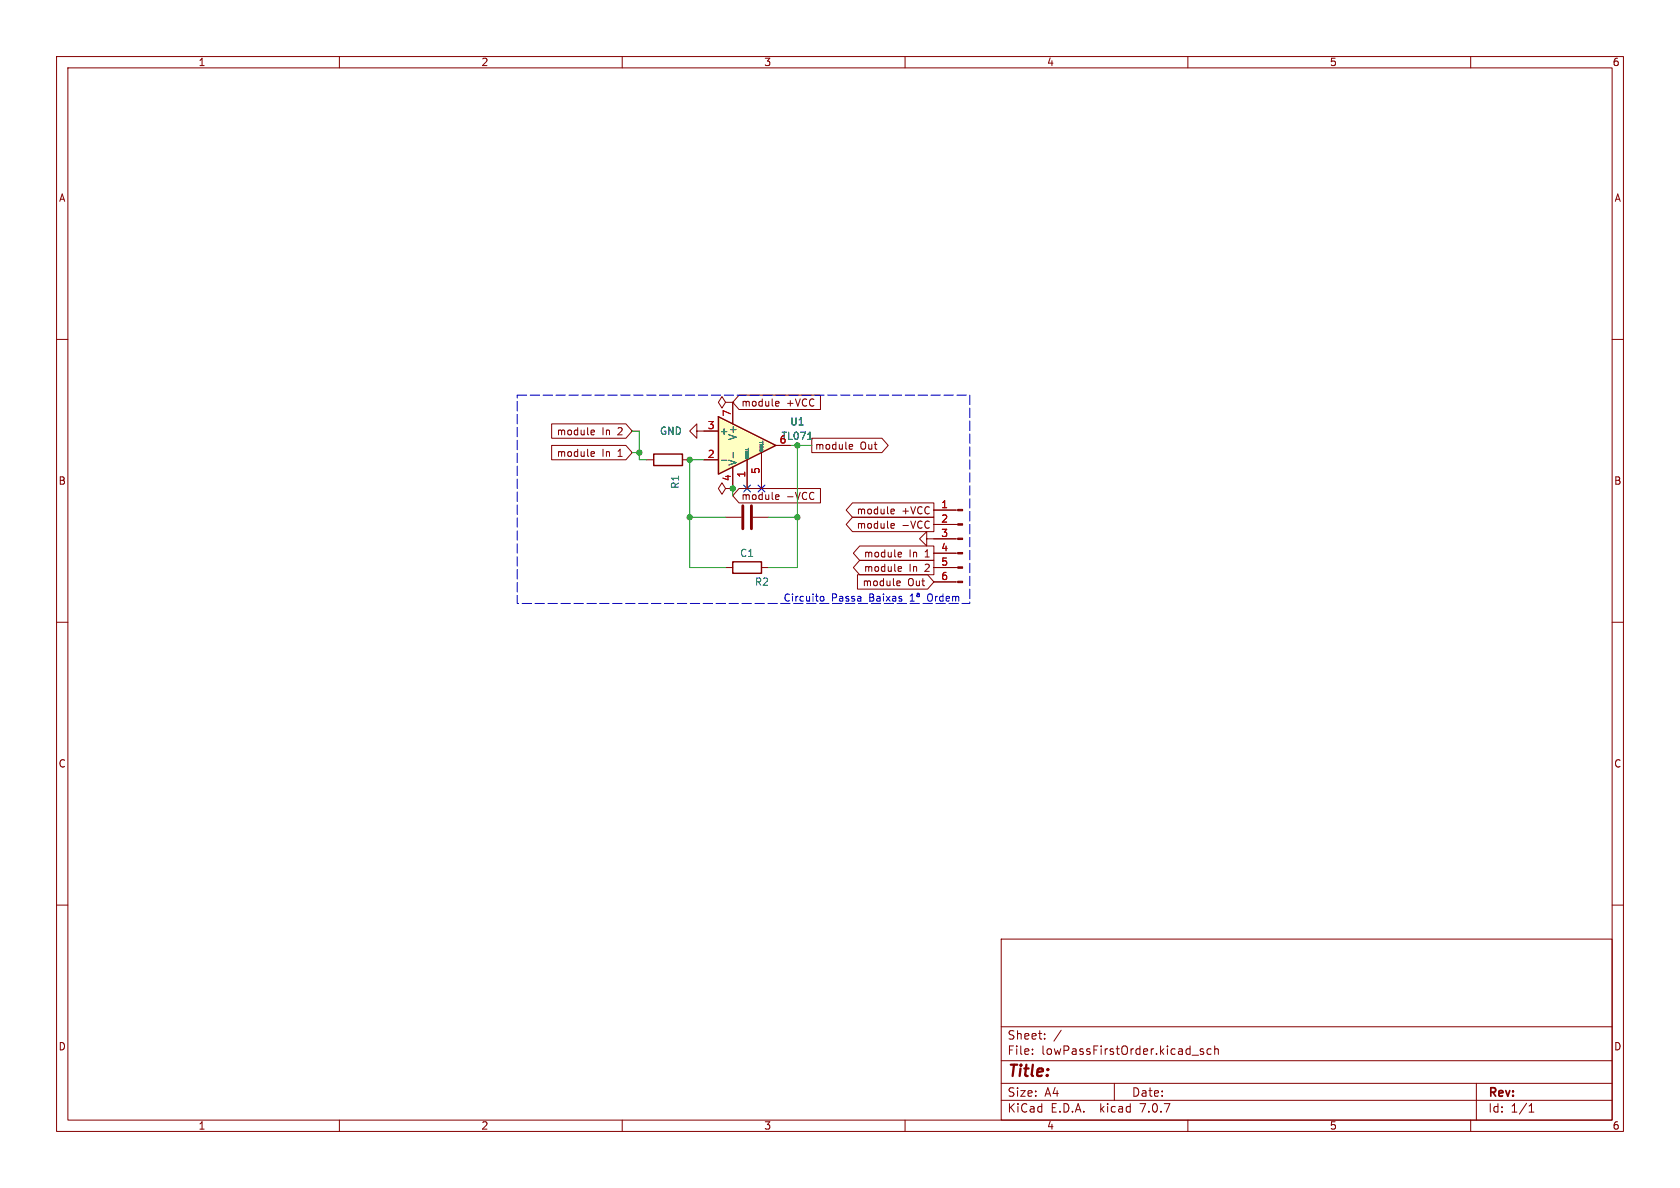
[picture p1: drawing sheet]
<svg xmlns="http://www.w3.org/2000/svg" width="297mm" height="210mm" viewBox="0 0 297 210" stroke-linecap="round" stroke-linejoin="round" font-family="sans-serif">
<g fill="none" stroke="#840000" stroke-width=".18">
<path d="M10 10h277v190h-277zM12 12h273v186h-273zM60 10v2M110 10v2M160 10v2M210 10v2M260 10v2M10 60h2M285 60h2M123.2 76.2v-1.3l-1.3 1.3 1.3 1.3v-1.3h1.3M128.3 71.1l-.7-1-.6 1 .6 1 .7-1h1.2M129.5 71.1h.1"/>
<path d="M114.3 81.3h1.3M120.6 81.3h1.3M128.3 86.4l-.7-1.1-.6 1.1 .6 1 .7-1h1.2M128.3 91.4h2.8M129.5 86.4h.1M133.1 91.4h2.8M163.8 95.3v-1.3l-1.2 1.3 1.2 1.2v-1.2h5.5M165.1 97.8h4.2M165.1 92.7h4.2M165.1 90.2h4.2M10 110h2M165.1 102.9h4.2"/>
<path d="M165.1 100.3h4.2M285 110h2M10 160h2M285 160h2M177 166h108v32h-108zM60 198v2M110 198v2M160 198v2M177 194.5h108M177 191.5h108M177 187.5h108M177 181.5h108"/>
<path d="M182.5 186.3v.1M182.5 185.5v.1M184.7 183.6v.1M184.7 182.8v.1M187.6 182.1l-1.3 2M197 191.5v3M210 198v2M210.7 186.5h1.2M212.7 185.5l-.3-.1-.2 .2v.2l.5 .2v.3h-.5M214.1 185.5l-.4-.1-.3 .3v.4l.1 .2h.6M214.7 185.5l.3-.1 .3 .1 .1 .9M214.7 184.9v1.5"/>
<path d="M260 198v2M261 191.5v6.5M270.3 196.6h.9M270.3 195.5l.4-.4v1.5"/>
</g>
<path d="M115.6 80.3h5v2h-5z" fill="none" stroke="#840000" stroke-width=".25"/>
<g fill="#840000" stroke="#840000" stroke-width=".18">
<path d="M169.3 102.7h.9v.3h-.9z"/>
<path d="M169.3 100.2h.9v.3h-.9z"/>
<path d="M169.3 97.7h.9v.2h-.9z"/>
<path d="M169.3 95.1h.9v.3h-.9z"/>
<path d="M169.3 92.6h.9v.2h-.9z"/>
<path d="M169.3 90h.9v.3h-.9z"/>
</g>
<path d="M131.3 89.4v4.1M132.8 89.4v4.1" fill="none" stroke="#840000" stroke-width=".51"/>
<path d="M127 73.7l10.2 5-10.2 5.1z" fill="#ffffc2"/>
<path d="M127 73.7l10.2 5-10.2 5.1zM129.5 99.3h5.1v2h-5.1z" fill="none" stroke="#840000" stroke-width=".25"/>
<g fill="none" stroke="#840000" stroke-width=".18">
<path d="M97.5 74.9h13.1l1.2 1.3-1.2 1.3h-13.1zM97.5 78.7h13.1l1.2 1.3-1.2 1.3h-13.1zM104.7 76l.3 .1 .1 .2-.6 .1M104.7 79.8l.3 .1 .1 .2-.6 .2M105 76.8l-.3 .1M124.5 76.2h2.5M129.5 71.1h.1M129.5 71.1v3.8M130.7 69.8h14.3v2.6h-14.3l-1.2-1.3zM137.2 78.7h2.5M137.3 70.9l.4 .1v.2l-.6 .2M137.7 71.7l-.4 .1"/>
<path d="M143.5 77.5h12.4l1.1 1.2-1.1 1.3h-12.4zM150.3 78.6h.4v.3l-.6 .1M150.7 79.3l-.4 .1M105 80.6l-.3 .1M124.5 81.3h2.5M129.5 86.4h.1M129.5 82.6v3.8M130.7 86.4h14.3v2.5h-14.3l-1.2-1.3zM132.1 81.3v5.1M134.6 80v6.4M137.3 87.5h.4v.3l-.6 .1M137.7 88.2l-.4 .1"/>
<path d="M150.7 91.4h14.4v2.6h-14.4l-1.1-1.3zM150.7 88.9h14.4v2.5h-14.4l-1.1-1.2zM152 96.5h13.1v2.6h-13.1l-1.1-1.3zM152 99.1h13.1v2.5h-13.1l-1.1-1.3zM157.7 92.5l.4 .1v.2l-.6 .2M157.7 90l.4 .1v.2l-.6 .1M158.1 93.3l-.4 .1M158.1 90.8h-.4M159 97.6l.3 .1 .1 .2-.6 .1M159.3 98.4l-.3 .1M165.1 90.2h3.8M165.1 92.7h3.8"/>
<path d="M165.1 95.3h3.8M165.1 97.8h3.8M128.3 100.3h1.2M134.6 100.3h1.3M151.6 101.6h12.4l1.1 1.3-1.1 1.2h-12.4zM158.7 102.7l.4 .1 .1 .2-.6 .1M159 100.2h.3l.1 .3-.6 .1M159.1 103.5h-.4M159.3 100.9l-.3 .1M165.1 100.3h3.8M165.1 102.9h3.8"/>
</g>
<path d="M129.6 80v.9M142.8 77.7h.7M127.5 81.4h1" fill="none" stroke="#006464" stroke-width=".18"/>
<path d="M145.1 105.5l.1-.1 .4 .1 .1 .5-.2 .2-.3 .1-.1-.2zM160.9 106.3h.7M160.9 105.4l.4-.4v1.3M162.1 104.9h.4v.6M162.5 105.1h-.3l-.1 .2 .1 .2 .3-.1" fill="none" stroke="#0000c2" stroke-width=".18"/>
<path d="M91.4 69.9h80v36.8h-80v-36.8" fill="none" stroke="#0000c2" stroke-width=".18" stroke-dasharray="1.7 .6"/>
<path d="M111.8 76.2h1.2v5.1h1.3M139.7 78.7h3.8M141 78.7v21.6h-5.1M111.8 80h1.2M121.9 91.4h6.4M124.5 81.3h-2.6v19h6.4M129.5 86.4v1.2M135.9 91.4h5.1" fill="none" stroke="#009600" stroke-width=".18"/>
<path d="M131.5 85.8l1.2 1.2M132.7 85.8l-1.2 1.2M134 85.8l1.2 1.2M135.2 85.8l-1.2 1.2" fill="none" stroke="#000084" stroke-width=".18"/>
<g fill="#009600" stroke="#009600" stroke-width=".18">
<circle cx="141" cy="78.7" r=".46"/>
<circle cx="129.5" cy="86.4" r=".46"/>
<circle cx="141" cy="91.4" r=".46"/>
<circle cx="121.9" cy="81.3" r=".46"/>
<circle cx="121.9" cy="91.4" r=".46"/>
<circle cx="113" cy="80" r=".46"/>
</g>
<text font-size="2.8" fill="#840000" x="178" y="190.9">Title:</text>
<g font-size="2.1" fill="#840000">
<text x="178" y="184">Sheet:</text>
<text x="178" y="186.7">File:</text>
<text x="184.1" y="186.7">lowPassFirstOrder.kicad_sch</text>
<text x="178" y="196.9">KiCad</text>
<text x="178" y="194.1">Size:</text>
<text x="184.7" y="194.1">A4</text>
<text x="185.7" y="196.9">E.D.A.</text>
<text x="194.6" y="196.9">kicad</text>
<text x="200" y="194.1">Date:</text>
<text x="201.8" y="196.9">7.0.7</text>
<text x="263" y="194.3">Rev:</text>
<text x="263" y="196.9">Id:</text>
<text x="267.1" y="196.9">1/1</text>
</g>
<g font-size="1.8" fill="#840000">
<text x="35" y="11.9">1</text>
<text x="85" y="11.9">2</text>
<text x="135" y="11.9">3</text>
<text x="185" y="11.9">4</text>
<text x="235" y="11.9">5</text>
<text x="285" y="11.9">6</text>
<text x="10.3" y="35.9">A</text>
<text x="285.3" y="35.9">A</text>
<text x="98.3" y="77.2">module</text>
<text x="106.4" y="77.2">In</text>
<text x="109.3" y="77.2">2</text>
<text x="131" y="72.1">module</text>
<text x="139" y="72.1">+VCC</text>
<text x="98.3" y="81">module</text>
<text x="106.4" y="81">In</text>
<text x="109.3" y="81">1</text>
<text x="144" y="79.7">module</text>
<text x="152.1" y="79.7">Out</text>
<text x="10.3" y="85.9">B</text>
<text x="131" y="88.6">module</text>
<text x="139" y="88.6">-VCC</text>
<text x="285.3" y="85.9">B</text>
<text x="151.4" y="93.7">module</text>
<text x="151.4" y="91.1">module</text>
<text x="159.4" y="93.7">-VCC</text>
<text x="159.4" y="91.1">+VCC</text>
<text x="152.6" y="98.7">module</text>
<text x="152.6" y="101.3">module</text>
<text x="160.7" y="98.7">In</text>
<text x="160.7" y="101.3">In</text>
<text x="163.6" y="98.7">1</text>
<text x="163.6" y="101.3">2</text>
<text x="152.4" y="103.8">module</text>
<text x="160.5" y="103.8">Out</text>
<text x="10.3" y="135.9">C</text>
<text x="285.3" y="135.9">C</text>
<text x="10.3" y="185.9">D</text>
<text x="285.3" y="185.9">D</text>
<text x="35" y="199.9">1</text>
<text x="85" y="199.9">2</text>
<text x="135" y="199.9">3</text>
<text x="185" y="199.9">4</text>
<text x="235" y="199.9">5</text>
<text x="285" y="199.9">6</text>
</g>
<g font-size="1.8" fill="#006464">
<text x="116.6" y="77.1">GND</text>
<text x="127.1" y="77.1">+</text>
<text x="130.4" y="77.9" transform="rotate(-90 130.4 77.9)">V+</text>
<text x="138.1" y="78">TL071</text>
<text x="139.6" y="75.4">U1</text>
<text x="130.4" y="82.4" transform="rotate(-90 130.4 82.4)">V-</text>
<text x="120.2" y="86.5" transform="rotate(-90 120.2 86.5)">R1</text>
<text x="130.7" y="98.7">C1</text>
<text x="133.4" y="103.7">R2</text>
</g>
<g font-size="1.8" fill="#a90000">
<text x="125" y="75.9">3</text>
<text x="129.3" y="73.7" transform="rotate(-90 129.3 73.7)">7</text>
<text x="125" y="81">2</text>
<text x="134.4" y="83.9" transform="rotate(-90 134.4 83.9)">5</text>
<text x="137.7" y="78.5">6</text>
<text x="129.3" y="85.2" transform="rotate(-90 129.3 85.2)">4</text>
<text x="131.8" y="84.5" transform="rotate(-90 131.8 84.5)">1</text>
<text x="166.3" y="89.9">1</text>
<text x="166.3" y="92.5">2</text>
<text x="166.3" y="95">3</text>
<text x="166.3" y="97.5">4</text>
<text x="166.3" y="100.1">5</text>
<text x="166.3" y="102.6">6</text>
</g>
<g font-size="1.8" fill="#0000c2">
<text x="138.4" y="106.4">Circuito</text>
<text x="147" y="106.4">Passa</text>
<text x="153.8" y="106.4">Baixas</text>
<text x="164.5" y="106.4">Ordem</text>
</g>
<g font-size=".7" fill="#006464">
<text x="132.5" y="81.2" transform="rotate(-90 132.5 81.2)">NULL</text>
<text x="135" y="79.9" transform="rotate(-90 135 79.9)">NULL</text>
</g>
</svg>
